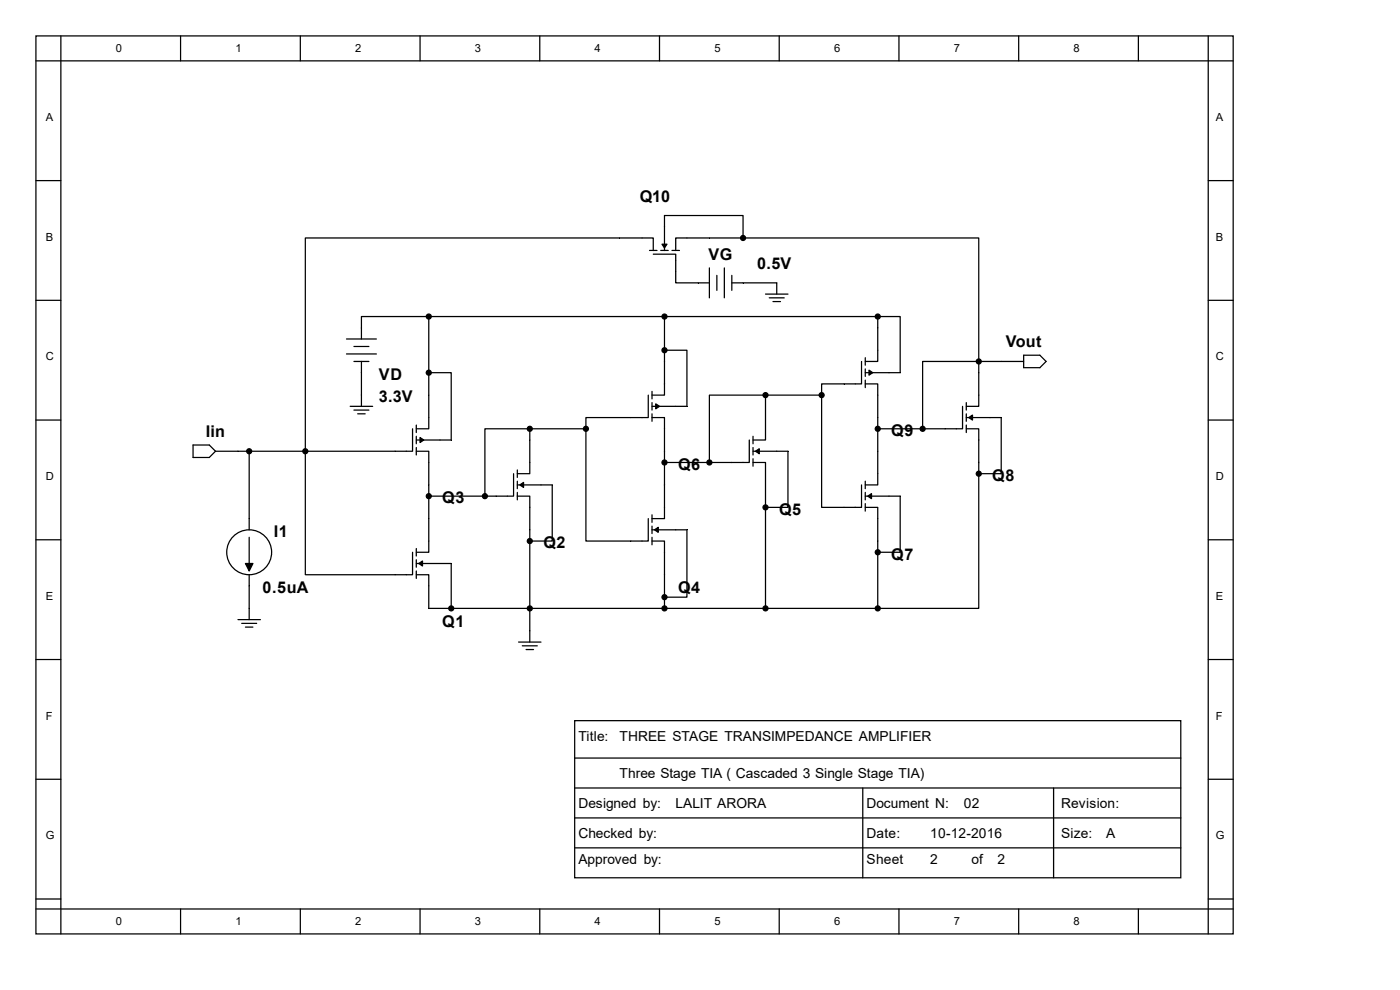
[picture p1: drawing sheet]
<svg xmlns="http://www.w3.org/2000/svg" width="297mm" height="210mm" viewBox="0 0 297 210" stroke-linecap="round" stroke-linejoin="round" font-family="sans-serif">
<g fill="none" stroke="#000" stroke-width=".26">
<path d="M7.6 7.6h254v190.5h-254zM7.6 12.9h254M12.9 7.6v190.5M38.3 7.6v5.3M63.7 7.6v5.3M89.1 7.6v5.3M114.5 7.6v5.3M139.9 7.6v5.3M165.3 7.6v5.3M190.7 7.6v5.3M216.1 7.6v5.3M241.5 7.6v5.3"/>
<path d="M256.3 7.6v190.5M7.6 38.3h5.3M256.3 38.3h5.3M137.8 53.1h1.6M138.6 53.1v-2.6h-73.8v71.4h22.7v-4.7M138.6 53.9h4.8v6.1h7.1M140.2 53.1h1.6M142.6 53.1h1.5M150.5 56.8v6.4M152.1 58.4v3.2M153.7 56.8v6.4M155.3 58.4v3.2"/>
<path d="M157.6 50.5h-14.2v2.6M157.6 50.5h50v26.2M157.6 50.5v-4.8h-16.6v7.4M7.6 63.7h5.3M73.5 71.9h6.4M73.5 75.1h6.4M75.1 73.5h3.2M75.1 76.7h3.2M76.7 76.7v9.5M91 67.2v23.8h-2.7M91 67.2h-14.3v4.7M91 79.1h4.7v14.2h-7.4"/>
<path d="M91 67.2h95.2M141 67.2v16.6h-2.7M141 74.3h4.7v11.9h-7.4M155.3 60h9.5v2.4M162.4 62.4h4.8M163.2 63.2h3.2M164 64h1.6M182.8 76.7v4.7h-8.5v2.4M183.6 75.9v1.6M183.6 78.3v1.6M186.2 67.2v9.5h-2.6M186.2 67.2h4.8v11.9h-7.4"/>
<path d="M207.6 76.7v9.5h-2.6M207.6 76.7h-11.9v14.3M207.6 76.7h9.6M217.2 75.4h3.4l1.3 1.3-1.3 1.3h-3.4zM256.3 63.7h5.3M7.6 89.1h5.3M41 94.4h3.4l1.3 1.3-1.3 1.3h-3.4zM52.9 95.7v16.7M74.3 86.2h4.8M75.1 87h3.2M75.9 87.8h1.6M87.5 91v4.7h-41.8"/>
<path d="M88.3 95.7h2.7v21.5h-2.7M88.3 90.2v1.6M88.3 92.6v1.5M88.3 94.9v1.6M109.7 99.7v1.6M112.4 91v9.5h-2.7M112.4 91h-9.5v14.3M112.4 91h11.9M124.3 91v23.8h13.2v-4.8M137.5 83.8v4.8h-13.2v2.4M138.3 88.6h2.7v21.4h-2.7M138.3 83v1.6"/>
<path d="M138.3 85.4v1.6M138.3 87.8v1.6M159 93.3v4.8h-18M159.8 98.1h2.6v31M159.8 95.7h7.4v11.9h-4.8M159.8 92.6v1.5M159.8 94.9v1.6M159.8 97.3v1.6M162.4 83.8v9.5h-2.6M162.4 83.8h-11.9v14.3M162.4 83.8h11.9M174.3 83.8v23.8h8.5v-4.7"/>
<path d="M183.6 81.4h2.6v21.5h-2.6M183.6 80.6v1.6M204.2 86.2v4.8h-18M205 91h2.6v9.5M205 88.6h7.4v11.9h-4.8M205 85.4v1.6M205 87.8v1.6M205 90.2v1.6M256.3 89.1h5.3M7.6 114.5h5.3M52.9 114v5.5M88.3 116.4v1.6"/>
<path d="M88.3 118.7v1.6M88.3 119.5h7.4v9.6M109 100.5v4.8h-18M109.7 105.3h2.7v30.9M109.7 102.9h7.5v11.9h-4.8M109.7 102.1v1.6M109.7 104.5v1.5M138.3 114.8h2.7v14.3M138.3 112.4h7.4v14.3h-4.7M138.3 109.2v1.6M138.3 111.6v1.6M138.3 114v1.6"/>
<path d="M183.6 107.6h2.6v21.5M183.6 105.3h7.4v11.9h-4.8M183.6 102.1v1.6M183.6 104.5v1.5M183.6 106.8v1.6M207.6 100.5v28.6h-21.4M256.3 114.5h5.3M7.6 139.9h5.3M50.5 131.4h4.7M51.3 132.2h3.2M52.1 133h1.6M52.9 121.9v9.5"/>
<path d="M88.3 121.9h2.7v7.2h95.2M88.3 121.1v1.6M110 136.2h4.8M110.8 137h3.2M111.6 137.8h1.6M256.3 139.9h5.3M121.9 152.9h128.6v33.3h-128.6zM7.6 165.3h5.3M121.9 160.8h128.6M121.9 167.2h128.6M121.9 173.5h128.6M121.9 179.9h128.6"/>
<path d="M183 167.2v19M223.5 167.2v19M256.3 165.3h5.3M7.6 190.7h5.3M7.6 192.8h254M38.3 192.8v5.3M63.7 192.8v5.3M89.1 192.8v5.3M114.5 192.8v5.3M139.9 192.8v5.3M165.3 192.8v5.3M190.7 192.8v5.3"/>
<path d="M216.1 192.8v5.3M241.5 192.8v5.3M256.3 190.7h5.3"/>
<circle cx="52.9" cy="117.2" r="4.8"/>
</g>
<g fill="#000" stroke="#000" stroke-width=".26">
<path d="M140.4 51.8h1.1l-.5 .8zM184.4 78.5l.8 .6-.8 .5zM89.1 92.8l.8 .5-.8 .6zM139.1 85.7l.8 .5-.8 .5zM160.3 95.7l.8-.5v1.1zM205.5 88.6l.8-.5v1zM88.8 119.5l.8-.5v1.1zM110.3 102.9l.8-.6v1.1zM138.9 112.4l.7-.5v1zM184.1 105.3l.8-.6v1.1zM52.1 119.5h1.6l-.8 1.6z"/>
<circle cx="157.6" cy="50.5" r=".53"/>
<circle cx="91" cy="79.1" r=".53"/>
<circle cx="91" cy="67.2" r=".53"/>
<circle cx="141" cy="67.2" r=".53"/>
<circle cx="141" cy="74.3" r=".53"/>
<circle cx="186.2" cy="67.2" r=".53"/>
<circle cx="207.6" cy="76.7" r=".53"/>
<circle cx="52.9" cy="95.7" r=".53"/>
<circle cx="64.8" cy="95.7" r=".53"/>
<circle cx="112.4" cy="91" r=".53"/>
<circle cx="124.3" cy="91" r=".53"/>
<circle cx="141" cy="98.1" r=".53"/>
<circle cx="150.5" cy="98.1" r=".53"/>
<circle cx="162.4" cy="83.8" r=".53"/>
<circle cx="174.3" cy="83.8" r=".53"/>
<circle cx="186.2" cy="91" r=".53"/>
<circle cx="195.7" cy="91" r=".53"/>
<circle cx="91" cy="105.3" r=".53"/>
<circle cx="102.9" cy="105.3" r=".53"/>
<circle cx="112.4" cy="114.8" r=".53"/>
<circle cx="162.4" cy="107.6" r=".53"/>
<circle cx="186.2" cy="117.2" r=".53"/>
<circle cx="207.6" cy="100.5" r=".53"/>
<circle cx="95.7" cy="129.1" r=".53"/>
<circle cx="112.4" cy="129.1" r=".53"/>
<circle cx="141" cy="126.7" r=".53"/>
<circle cx="141" cy="129.1" r=".53"/>
<circle cx="162.4" cy="129.1" r=".53"/>
<circle cx="186.2" cy="129.1" r=".53"/>
</g>
<g font-size="3.4">
<text x="135.7" y="42.8">Q10</text>
<text x="150.3" y="55.2">VG</text>
<text x="160.7" y="57.1">0.5V</text>
<text x="213.4" y="73.7">Vout</text>
<text x="80.3" y="80.6">VD</text>
<text x="80.3" y="85.3">3.3V</text>
<text x="43.6" y="92.8">Iin</text>
<text x="189.1" y="92.5">Q9</text>
<text x="143.8" y="99.7">Q6</text>
<text x="93.8" y="106.8">Q3</text>
<text x="210.5" y="102">Q8</text>
<text x="58.1" y="113.9">I1</text>
<text x="165.3" y="109.2">Q5</text>
<text x="115.3" y="116.3">Q2</text>
<text x="189.1" y="118.7">Q7</text>
<text x="55.7" y="125.9">0.5uA</text>
<text x="143.8" y="125.9">Q4</text>
<text x="93.8" y="133">Q1</text>
</g>
<g font-size="2.9">
<text x="122.7" y="157.1">Title:</text>
<text x="131.4" y="157.1">THREE STAGE TRANSIMPEDANCE AMPLIFIER</text>
<text x="131.4" y="165">Three Stage TIA ( Cascaded 3 Single Stage TIA)</text>
<text x="122.7" y="171.4">Designed by:</text>
<text x="143.3" y="171.4">LALIT ARORA</text>
<text x="183.9" y="171.4">Document N:</text>
<text x="204.5" y="171.4">02</text>
<text x="225.1" y="171.4">Revision:</text>
<text x="122.7" y="177.7">Checked by:</text>
<text x="183.9" y="177.7">Date:</text>
<text x="197.3" y="177.7">10-12-2016</text>
<text x="225.1" y="177.7">Size:</text>
<text x="234.7" y="177.7">A</text>
<text x="122.7" y="183.3">Approved by:</text>
<text x="183.9" y="183.3">Sheet</text>
<text x="197.3" y="183.3">2</text>
<text x="206.1" y="183.3">of</text>
<text x="211.6" y="183.3">2</text>
</g>
<g font-size="2.4">
<text x="24.6" y="11.1">0</text>
<text x="50" y="11.1">1</text>
<text x="75.4" y="11.1">2</text>
<text x="100.8" y="11.1">3</text>
<text x="126.2" y="11.1">4</text>
<text x="151.6" y="11.1">5</text>
<text x="177" y="11.1">6</text>
<text x="202.4" y="11.1">7</text>
<text x="227.8" y="11.1">8</text>
<text x="9.7" y="25.7">A</text>
<text x="257.9" y="25.7">A</text>
<text x="9.7" y="51.1">B</text>
<text x="257.9" y="51.1">B</text>
<text x="9.7" y="76.5">C</text>
<text x="257.9" y="76.5">C</text>
<text x="9.7" y="101.9">D</text>
<text x="257.9" y="101.9">D</text>
<text x="9.7" y="127.3">E</text>
<text x="257.9" y="127.3">E</text>
<text x="9.7" y="152.7">F</text>
<text x="257.9" y="152.7">F</text>
<text x="9.7" y="178.1">G</text>
<text x="257.9" y="178.1">G</text>
<text x="24.6" y="196.3">0</text>
<text x="50" y="196.3">1</text>
<text x="75.4" y="196.3">2</text>
<text x="100.8" y="196.3">3</text>
<text x="126.2" y="196.3">4</text>
<text x="151.6" y="196.3">5</text>
<text x="177" y="196.3">6</text>
<text x="202.4" y="196.3">7</text>
<text x="227.8" y="196.3">8</text>
</g>
</svg>
